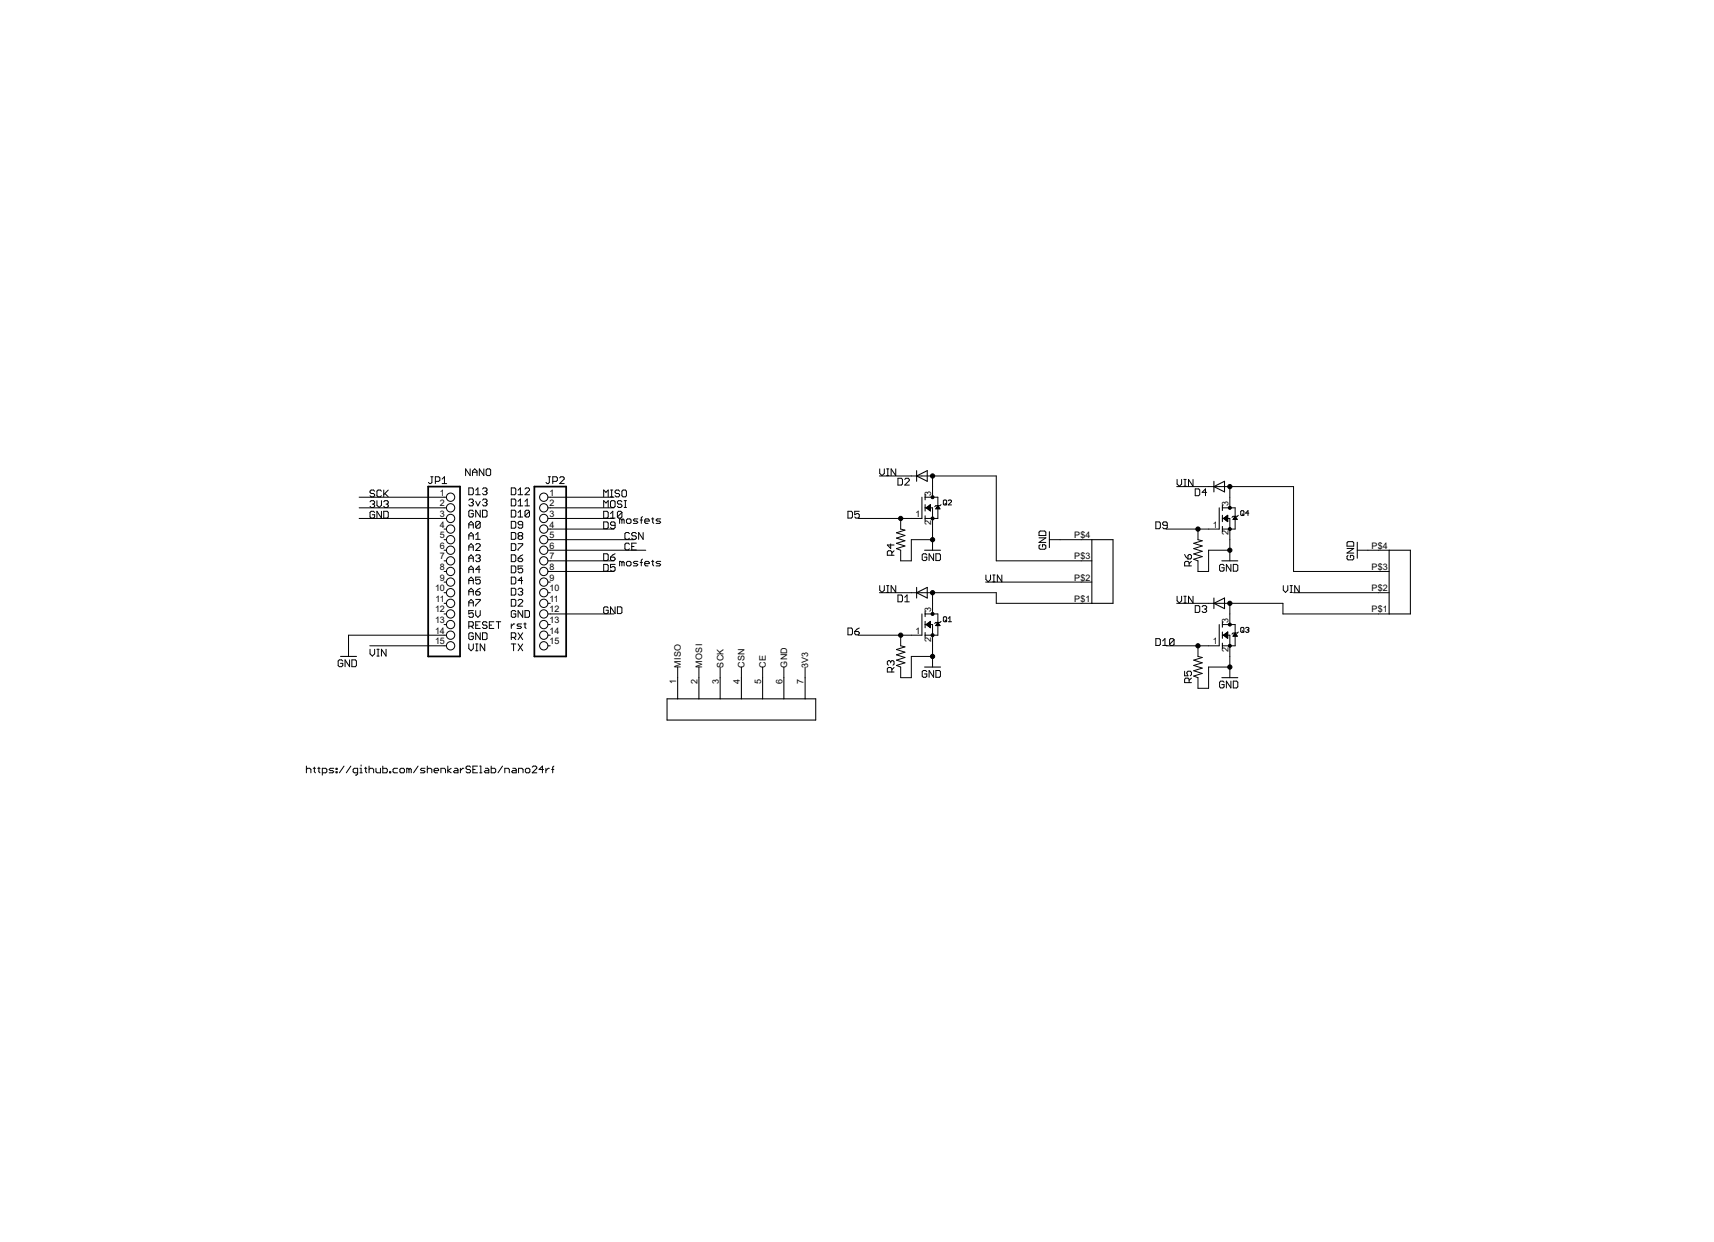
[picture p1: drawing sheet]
<?xml version="1.0" encoding="utf-8"?>
<!DOCTYPE eagle SYSTEM "eagle.dtd">
<eagle version="6.6.0">
<drawing>
<settings>
<setting alwaysvectorfont="no"/>
<setting verticaltext="up"/>
</settings>
<grid distance="0.1" unitdist="inch" unit="inch" style="lines" multiple="1" display="no" altdistance="0.01" altunitdist="inch" altunit="inch"/>
<schematic xreflabel="%F%N/%S.%C%R" xrefpart="/%S.%C%R">
<libraries>
<library name="adafruit">
<symbols>
<symbol name="MOSFET-N">
<wire x1="0.762" y1="0.762" x2="0.762" y2="0" width="0.254" layer="94"/>
<wire x1="0.762" y1="0" x2="0.762" y2="-0.762" width="0.254" layer="94"/>
<wire x1="0.762" y1="3.175" x2="0.762" y2="2.54" width="0.254" layer="94"/>
<wire x1="0.762" y1="2.54" x2="0.762" y2="1.905" width="0.254" layer="94"/>
<wire x1="0.762" y1="0" x2="2.54" y2="0" width="0.1524" layer="94"/>
<wire x1="2.54" y1="0" x2="2.54" y2="-2.54" width="0.1524" layer="94"/>
<wire x1="0.762" y1="-1.905" x2="0.762" y2="-2.54" width="0.254" layer="94"/>
<wire x1="0.762" y1="-2.54" x2="0.762" y2="-3.175" width="0.254" layer="94"/>
<wire x1="0" y1="2.54" x2="0" y2="-2.54" width="0.254" layer="94"/>
<wire x1="2.54" y1="-2.54" x2="0.762" y2="-2.54" width="0.1524" layer="94"/>
<wire x1="3.81" y1="2.54" x2="3.81" y2="0.508" width="0.1524" layer="94"/>
<wire x1="3.81" y1="0.508" x2="3.81" y2="-2.54" width="0.1524" layer="94"/>
<wire x1="2.54" y1="-2.54" x2="3.81" y2="-2.54" width="0.1524" layer="94"/>
<wire x1="0.762" y1="2.54" x2="3.81" y2="2.54" width="0.1524" layer="94"/>
<wire x1="4.572" y1="0.762" x2="4.318" y2="0.508" width="0.1524" layer="94"/>
<wire x1="4.318" y1="0.508" x2="3.81" y2="0.508" width="0.1524" layer="94"/>
<wire x1="3.81" y1="0.508" x2="3.302" y2="0.508" width="0.1524" layer="94"/>
<wire x1="3.302" y1="0.508" x2="3.048" y2="0.254" width="0.1524" layer="94"/>
<circle x="2.54" y="-2.54" radius="0.3592" width="0" layer="94"/>
<circle x="2.54" y="2.54" radius="0.3592" width="0" layer="94"/>
<text x="5.08" y="0.635" size="1.27" layer="95">&gt;NAME</text>
<text x="5.08" y="-1.27" size="1.27" layer="96">&gt;VALUE</text>
<text x="3.175" y="3.175" size="0.8128" layer="93">D</text>
<text x="3.175" y="-3.81" size="0.8128" layer="93">S</text>
<text x="-1.27" y="-1.905" size="0.8128" layer="93">G</text>
<pin name="G" x="-2.54" y="-2.54" visible="pad" length="short"/>
<pin name="S" x="2.54" y="-5.08" visible="pad" length="short" rot="R90"/>
<pin name="D" x="2.54" y="5.08" visible="pad" length="short" rot="R270"/>
<polygon width="0.1524" layer="94">
<vertex x="3.81" y="0.508"/>
<vertex x="3.302" y="-0.254"/>
<vertex x="4.318" y="-0.254"/>
</polygon>
<polygon width="0.1524" layer="94">
<vertex x="1.016" y="0"/>
<vertex x="2.032" y="0.762"/>
<vertex x="2.032" y="-0.762"/>
</polygon>
</symbol>
</symbols>
<devicesets>
<deviceset name="MOSFET-N" prefix="Q" uservalue="yes">
<gates>
<gate name="G$1" symbol="MOSFET-N" x="-2.54" y="0"/>
</gates>
<devices>
<device name="WAVE" package="SOT23-W">
<connects>
<connect gate="G$1" pin="D" pad="3"/>
<connect gate="G$1" pin="G" pad="1"/>
<connect gate="G$1" pin="S" pad="2"/>
</connects>
<technologies>
<technology name=""/>
</technologies>
</device>
<device name="REFLOW" package="SOT23">
<connects>
<connect gate="G$1" pin="D" pad="3"/>
<connect gate="G$1" pin="G" pad="1"/>
<connect gate="G$1" pin="S" pad="2"/>
</connects>
<technologies>
<technology name=""/>
</technologies>
</device>
<device name="GDS_TO220V" package="TO220V">
<connects>
<connect gate="G$1" pin="D" pad="2"/>
<connect gate="G$1" pin="G" pad="1"/>
<connect gate="G$1" pin="S" pad="3"/>
</connects>
<technologies>
<technology name=""/>
</technologies>
</device>
</devices>
</deviceset>
</devicesets>
</library>
<library name="ATTAMI-V0.00">
<symbols>
<symbol name="GND">
<wire x1="-1.905" y1="0" x2="1.905" y2="0" width="0.254" layer="94"/>
<pin name="GND" x="0" y="2.54" visible="off" length="short" direction="sup" rot="R270"/>
<text x="-2.54" y="-2.54" size="1.778" layer="96">&gt;VALUE</text>
</symbol>
<symbol name="RESISTOR">
<wire x1="-2.54" y1="0" x2="-2.159" y2="1.016" width="0.1524" layer="94"/>
<wire x1="-2.159" y1="1.016" x2="-1.524" y2="-1.016" width="0.1524" layer="94"/>
<wire x1="-1.524" y1="-1.016" x2="-0.889" y2="1.016" width="0.1524" layer="94"/>
<wire x1="-0.889" y1="1.016" x2="-0.254" y2="-1.016" width="0.1524" layer="94"/>
<wire x1="-0.254" y1="-1.016" x2="0.381" y2="1.016" width="0.1524" layer="94"/>
<wire x1="0.381" y1="1.016" x2="1.016" y2="-1.016" width="0.1524" layer="94"/>
<wire x1="1.016" y1="-1.016" x2="1.651" y2="1.016" width="0.1524" layer="94"/>
<wire x1="1.651" y1="1.016" x2="2.286" y2="-1.016" width="0.1524" layer="94"/>
<wire x1="2.286" y1="-1.016" x2="2.54" y2="0" width="0.1524" layer="94"/>
<pin name="1" x="-5.08" y="0" visible="off" length="short" direction="pas" swaplevel="1"/>
<pin name="2" x="5.08" y="0" visible="off" length="short" direction="pas" swaplevel="1" rot="R180"/>
<text x="-3.81" y="1.4986" size="1.778" layer="95">&gt;NAME</text>
<text x="-3.81" y="-3.302" size="1.778" layer="96">&gt;VALUE</text>
</symbol>
</symbols>
<devicesets>
<deviceset name="GND" prefix="GND">
<gates>
<gate name="1" symbol="GND" x="0" y="0"/>
</gates>
<devices>
<device name="">
<technologies>
<technology name=""/>
</technologies>
</device>
</devices>
</deviceset>
<deviceset name="RESISTOR" prefix="R" uservalue="yes">
<gates>
<gate name="G$1" symbol="RESISTOR" x="0" y="0"/>
</gates>
<devices>
<device name="0805-RES" package="0805">
<connects>
<connect gate="G$1" pin="1" pad="1"/>
<connect gate="G$1" pin="2" pad="2"/>
</connects>
<technologies>
<technology name=""/>
</technologies>
</device>
</devices>
</deviceset>
</devicesets>
</library>
<library name="dp_devices">
<symbols>
<symbol name="DIODE">
<wire x1="-1.27" y1="-1.27" x2="1.27" y2="0" width="0.254" layer="94"/>
<wire x1="1.27" y1="0" x2="-1.27" y2="1.27" width="0.254" layer="94"/>
<wire x1="1.27" y1="1.27" x2="1.27" y2="0" width="0.254" layer="94"/>
<wire x1="-1.27" y1="1.27" x2="-1.27" y2="-1.27" width="0.254" layer="94"/>
<wire x1="1.27" y1="0" x2="1.27" y2="-1.27" width="0.254" layer="94"/>
<text x="2.54" y="0.4826" size="1.778" layer="95">&gt;NAME</text>
<text x="2.54" y="-2.3114" size="1.778" layer="96">&gt;VALUE</text>
<pin name="A" x="-2.54" y="0" visible="off" length="short" direction="pas"/>
<pin name="C" x="2.54" y="0" visible="off" length="short" direction="pas" rot="R180"/>
</symbol>
</symbols>
<devicesets>
<deviceset name="DIODE" prefix="D" uservalue="yes">
<gates>
<gate name="D" symbol="DIODE" x="0" y="0"/>
</gates>
<devices>
<device name="-DO323" package="DO323">
<connects>
<connect gate="D" pin="A" pad="A"/>
<connect gate="D" pin="C" pad="C"/>
</connects>
<technologies>
<technology name=""/>
</technologies>
</device>
<device name="-SOT23" package="SOT-23">
<connects>
<connect gate="D" pin="A" pad="1"/>
<connect gate="D" pin="C" pad="3"/>
</connects>
<technologies>
<technology name=""/>
</technologies>
</device>
<device name="-SOD-123" package="SOD-123">
<connects>
<connect gate="D" pin="A" pad="A"/>
<connect gate="D" pin="C" pad="C"/>
</connects>
<technologies>
<technology name=""/>
</technologies>
</device>
<device name="-DO-214AC" package="DO-214AC">
<connects>
<connect gate="D" pin="A" pad="2"/>
<connect gate="D" pin="C" pad="1"/>
</connects>
<technologies>
<technology name=""/>
</technologies>
</device>
</devices>
</deviceset>
</devicesets>
</library>
<library name="nano24rf">
<symbols>
<symbol name="1X7_CONST">
<wire x1="-15.24" y1="0" x2="20.32" y2="0" width="0.254" layer="94"/>
<wire x1="20.32" y1="0" x2="20.32" y2="5.08" width="0.254" layer="94"/>
<wire x1="20.32" y1="5.08" x2="17.78" y2="5.08" width="0.254" layer="94"/>
<wire x1="-12.7" y1="5.08" x2="-15.24" y2="5.08" width="0.254" layer="94"/>
<wire x1="-15.24" y1="5.08" x2="-15.24" y2="0" width="0.254" layer="94"/>
<pin name="MISO" x="-12.7" y="10.16" length="point" rot="R90"/>
<pin name="SCK" x="-2.54" y="10.16" length="point" rot="R90"/>
<pin name="CSN" x="2.54" y="10.16" length="point" rot="R90"/>
<pin name="MOSI" x="-7.62" y="10.16" length="point" rot="R90"/>
<pin name="3V3" x="17.78" y="10.16" length="point" rot="R90"/>
<pin name="GND" x="12.7" y="10.16" length="point" rot="R90"/>
<pin name="CE" x="7.62" y="10.16" length="point" rot="R90"/>
<wire x1="-12.7" y1="10.16" x2="-12.7" y2="5.08" width="0.254" layer="94"/>
<wire x1="-12.7" y1="5.08" x2="-7.62" y2="5.08" width="0.254" layer="94"/>
<wire x1="-7.62" y1="10.16" x2="-7.62" y2="5.08" width="0.254" layer="94"/>
<wire x1="-7.62" y1="5.08" x2="-2.54" y2="5.08" width="0.254" layer="94"/>
<wire x1="-2.54" y1="10.16" x2="-2.54" y2="5.08" width="0.254" layer="94"/>
<wire x1="-2.54" y1="5.08" x2="2.54" y2="5.08" width="0.254" layer="94"/>
<wire x1="2.54" y1="10.16" x2="2.54" y2="5.08" width="0.254" layer="94"/>
<wire x1="2.54" y1="5.08" x2="7.62" y2="5.08" width="0.254" layer="94"/>
<wire x1="7.62" y1="10.16" x2="7.62" y2="5.08" width="0.254" layer="94"/>
<wire x1="7.62" y1="5.08" x2="12.7" y2="5.08" width="0.254" layer="94"/>
<wire x1="12.7" y1="10.16" x2="12.7" y2="5.08" width="0.254" layer="94"/>
<wire x1="12.7" y1="5.08" x2="17.78" y2="5.08" width="0.254" layer="94"/>
<wire x1="17.78" y1="10.16" x2="17.78" y2="5.08" width="0.254" layer="94"/>
</symbol>
<symbol name="1X4PAD">
<wire x1="-5.08" y1="0" x2="10.16" y2="0" width="0.254" layer="94"/>
<wire x1="10.16" y1="0" x2="10.16" y2="-5.08" width="0.254" layer="94"/>
<wire x1="10.16" y1="-5.08" x2="-5.08" y2="-5.08" width="0.254" layer="94"/>
<wire x1="-5.08" y1="-5.08" x2="-5.08" y2="0" width="0.254" layer="94"/>
<pin name="P$1" x="-5.08" y="2.54" visible="pad" length="short" rot="R270"/>
<pin name="P$2" x="0" y="2.54" visible="pad" length="short" rot="R270"/>
<pin name="P$3" x="5.08" y="2.54" visible="pad" length="short" rot="R270"/>
<pin name="P$4" x="10.16" y="2.54" visible="pad" length="short" rot="R270"/>
</symbol>
<symbol name="PINHD15">
<wire x1="-6.35" y1="-20.32" x2="1.27" y2="-20.32" width="0.4064" layer="94"/>
<wire x1="1.27" y1="-20.32" x2="1.27" y2="20.32" width="0.4064" layer="94"/>
<wire x1="1.27" y1="20.32" x2="-6.35" y2="20.32" width="0.4064" layer="94"/>
<wire x1="-6.35" y1="20.32" x2="-6.35" y2="-20.32" width="0.4064" layer="94"/>
<pin name="1" x="-2.54" y="17.78" visible="pad" length="short" direction="pas" function="dot"/>
<pin name="2" x="-2.54" y="15.24" visible="pad" length="short" direction="pas" function="dot"/>
<pin name="3" x="-2.54" y="12.7" visible="pad" length="short" direction="pas" function="dot"/>
<pin name="4" x="-2.54" y="10.16" visible="pad" length="short" direction="pas" function="dot"/>
<pin name="5" x="-2.54" y="7.62" visible="pad" length="short" direction="pas" function="dot"/>
<pin name="6" x="-2.54" y="5.08" visible="pad" length="short" direction="pas" function="dot"/>
<pin name="7" x="-2.54" y="2.54" visible="pad" length="short" direction="pas" function="dot"/>
<pin name="8" x="-2.54" y="0" visible="pad" length="short" direction="pas" function="dot"/>
<pin name="9" x="-2.54" y="-2.54" visible="pad" length="short" direction="pas" function="dot"/>
<pin name="10" x="-2.54" y="-5.08" visible="pad" length="short" direction="pas" function="dot"/>
<pin name="11" x="-2.54" y="-7.62" visible="pad" length="short" direction="pas" function="dot"/>
<pin name="12" x="-2.54" y="-10.16" visible="pad" length="short" direction="pas" function="dot"/>
<pin name="13" x="-2.54" y="-12.7" visible="pad" length="short" direction="pas" function="dot"/>
<pin name="14" x="-2.54" y="-15.24" visible="pad" length="short" direction="pas" function="dot"/>
<pin name="15" x="-2.54" y="-17.78" visible="pad" length="short" direction="pas" function="dot"/>
<text x="-6.35" y="20.955" size="1.778" layer="95">&gt;NAME</text>
<text x="-6.35" y="-22.86" size="1.778" layer="96">&gt;VALUE</text>
</symbol>
</symbols>
<devicesets>
<deviceset name="1X7-SMDPADS">
<gates>
<gate name="G$1" symbol="1X7_CONST" x="0" y="0"/>
</gates>
<devices>
<device name="" package="SMD1,27-2,54">
<connects>
<connect gate="G$1" pin="3V3" pad="7"/>
<connect gate="G$1" pin="CE" pad="5"/>
<connect gate="G$1" pin="CSN" pad="4"/>
<connect gate="G$1" pin="GND" pad="6"/>
<connect gate="G$1" pin="MISO" pad="1"/>
<connect gate="G$1" pin="MOSI" pad="2"/>
<connect gate="G$1" pin="SCK" pad="3"/>
</connects>
<technologies>
<technology name=""/>
</technologies>
</device>
</devices>
</deviceset>
<deviceset name="FATPAD4">
<gates>
<gate name="G$1" symbol="1X4PAD" x="-2.54" y="2.54"/>
</gates>
<devices>
<device name="SEQ" package="FATPAD4">
<connects>
<connect gate="G$1" pin="P$1" pad="P$1"/>
<connect gate="G$1" pin="P$2" pad="P$2"/>
<connect gate="G$1" pin="P$3" pad="P$3"/>
<connect gate="G$1" pin="P$4" pad="P$4"/>
</connects>
<technologies>
<technology name=""/>
</technologies>
</device>
<device name="LONG" package="FATFAD4-LONG">
<connects>
<connect gate="G$1" pin="P$1" pad="P$1"/>
<connect gate="G$1" pin="P$2" pad="P$2"/>
<connect gate="G$1" pin="P$3" pad="P$3"/>
<connect gate="G$1" pin="P$4" pad="P$4"/>
</connects>
<technologies>
<technology name=""/>
</technologies>
</device>
</devices>
</deviceset>
<deviceset name="HEADER-1X15" prefix="JP" uservalue="yes">
<gates>
<gate name="G$1" symbol="PINHD15" x="0" y="0"/>
</gates>
<devices>
<device name="RND" package="1X15_ROUND_70">
<connects>
<connect gate="G$1" pin="1" pad="1"/>
<connect gate="G$1" pin="10" pad="10"/>
<connect gate="G$1" pin="11" pad="11"/>
<connect gate="G$1" pin="12" pad="12"/>
<connect gate="G$1" pin="13" pad="13"/>
<connect gate="G$1" pin="14" pad="14"/>
<connect gate="G$1" pin="15" pad="15"/>
<connect gate="G$1" pin="2" pad="2"/>
<connect gate="G$1" pin="3" pad="3"/>
<connect gate="G$1" pin="4" pad="4"/>
<connect gate="G$1" pin="5" pad="5"/>
<connect gate="G$1" pin="6" pad="6"/>
<connect gate="G$1" pin="7" pad="7"/>
<connect gate="G$1" pin="8" pad="8"/>
<connect gate="G$1" pin="9" pad="9"/>
</connects>
<technologies>
<technology name=""/>
</technologies>
</device>
<device name="LONG" package="1X15_LONG">
<connects>
<connect gate="G$1" pin="1" pad="P$1"/>
<connect gate="G$1" pin="10" pad="P$10"/>
<connect gate="G$1" pin="11" pad="P$11"/>
<connect gate="G$1" pin="12" pad="P$12"/>
<connect gate="G$1" pin="13" pad="P$13"/>
<connect gate="G$1" pin="14" pad="P$14"/>
<connect gate="G$1" pin="15" pad="P$15"/>
<connect gate="G$1" pin="2" pad="P$2"/>
<connect gate="G$1" pin="3" pad="P$3"/>
<connect gate="G$1" pin="4" pad="P$4"/>
<connect gate="G$1" pin="5" pad="P$5"/>
<connect gate="G$1" pin="6" pad="P$6"/>
<connect gate="G$1" pin="7" pad="P$7"/>
<connect gate="G$1" pin="8" pad="P$8"/>
<connect gate="G$1" pin="9" pad="P$9"/>
</connects>
<technologies>
<technology name=""/>
</technologies>
</device>
</devices>
</deviceset>
</devicesets>
</library>
</libraries>
<attributes>
</attributes>
<variantdefs>
</variantdefs>
<classes>
<class number="0" name="default" width="0" drill="0">
</class>
</classes>
<parts>
<part name="Q1" library="adafruit" deviceset="MOSFET-N" device="WAVE"/>
<part name="D1" library="dp_devices" deviceset="DIODE" device="-DO-214AC"/>
<part name="U$3" library="ATTAMI-V0.00" deviceset="GND" device=""/>
<part name="U$5" library="ATTAMI-V0.00" deviceset="GND" device=""/>
<part name="JP1" library="nano24rf" deviceset="HEADER-1X15" device="RND"/>
<part name="JP2" library="nano24rf" deviceset="HEADER-1X15" device="RND"/>
<part name="RF24" library="nano24rf" deviceset="1X7-SMDPADS" device=""/>
<part name="Q2" library="adafruit" deviceset="MOSFET-N" device="WAVE"/>
<part name="D2" library="dp_devices" deviceset="DIODE" device="-DO-214AC"/>
<part name="U$1" library="ATTAMI-V0.00" deviceset="GND" device=""/>
<part name="Q3" library="adafruit" deviceset="MOSFET-N" device="WAVE"/>
<part name="D3" library="dp_devices" deviceset="DIODE" device="-DO-214AC"/>
<part name="U$2" library="ATTAMI-V0.00" deviceset="GND" device=""/>
<part name="Q4" library="adafruit" deviceset="MOSFET-N" device="WAVE"/>
<part name="D4" library="dp_devices" deviceset="DIODE" device="-DO-214AC"/>
<part name="U$4" library="ATTAMI-V0.00" deviceset="GND" device=""/>
<part name="MOSFET-34" library="nano24rf" deviceset="FATPAD4" device="SEQ" value="FATPAD4SEQ"/>
<part name="MOSFET-12" library="nano24rf" deviceset="FATPAD4" device="SEQ" value="FATPAD4SEQ"/>
<part name="R4" library="ATTAMI-V0.00" deviceset="RESISTOR" device="0805-RES"/>
<part name="R3" library="ATTAMI-V0.00" deviceset="RESISTOR" device="0805-RES"/>
<part name="R6" library="ATTAMI-V0.00" deviceset="RESISTOR" device="0805-RES"/>
<part name="R5" library="ATTAMI-V0.00" deviceset="RESISTOR" device="0805-RES"/>
<part name="U$9" library="ATTAMI-V0.00" deviceset="GND" device=""/>
<part name="U$10" library="ATTAMI-V0.00" deviceset="GND" device=""/>
</parts>
<sheets>
<sheet>
<plain>
<text x="59.182" y="29.21" size="1.778" layer="91">D12
D11
D10
D9
D8
D7
D6
D5
D4
D3
D2
GND
rst
RX
TX</text>
<text x="49.022" y="29.21" size="1.778" layer="91">D13
3v3
GND
A0
A1
A2
A3
A4
A5
A6
A7
5V
RESET
GND
VIN</text>
<text x="10.16" y="0" size="1.778" layer="91">https://github.com/shenkarSElab/nano24rf</text>
<text x="48.26" y="71.12" size="1.778" layer="98">NANO</text>
<text x="85.09" y="49.53" size="1.778" layer="91">mosfets</text>
<text x="85.09" y="59.69" size="1.778" layer="91">mosfets</text>
</plain>
<instances>
<instance part="Q1" gate="G$1" x="157.48" y="35.56"/>
<instance part="D1" gate="D" x="157.48" y="43.18" rot="R180"/>
<instance part="U$3" gate="1" x="160.02" y="25.4"/>
<instance part="U$5" gate="1" x="20.32" y="27.94"/>
<instance part="JP1" gate="G$1" x="45.72" y="48.26"/>
<instance part="JP2" gate="G$1" x="66.04" y="48.26" rot="MR0"/>
<instance part="RF24" gate="G$1" x="111.76" y="12.7"/>
<instance part="Q2" gate="G$1" x="157.48" y="63.5"/>
<instance part="D2" gate="D" x="157.48" y="71.12" rot="R180"/>
<instance part="U$1" gate="1" x="160.02" y="53.34"/>
<instance part="Q3" gate="G$1" x="228.6" y="33.02"/>
<instance part="D3" gate="D" x="228.6" y="40.64" smashed="yes" rot="R180">
<attribute name="NAME" x="226.06" y="40.1574" size="1.778" layer="95" rot="R180"/>
<attribute name="VALUE" x="226.06" y="42.9514" size="1.778" layer="96" rot="R180"/>
</instance>
<instance part="U$2" gate="1" x="231.14" y="22.86"/>
<instance part="Q4" gate="G$1" x="228.6" y="60.96"/>
<instance part="D4" gate="D" x="228.6" y="68.58" rot="R180"/>
<instance part="U$4" gate="1" x="231.14" y="50.8"/>
<instance part="MOSFET-34" gate="G$1" x="269.24" y="43.18" rot="R90"/>
<instance part="MOSFET-12" gate="G$1" x="198.12" y="45.72" rot="R90"/>
<instance part="R4" gate="G$1" x="152.4" y="55.88" rot="R90"/>
<instance part="R3" gate="G$1" x="152.4" y="27.94" rot="R90"/>
<instance part="R6" gate="G$1" x="223.52" y="53.34" rot="R90"/>
<instance part="R5" gate="G$1" x="223.52" y="25.4" rot="R90"/>
<instance part="U$9" gate="1" x="261.62" y="53.34" rot="R270"/>
<instance part="U$10" gate="1" x="187.96" y="55.88" rot="R270"/>
</instances>
<busses>
</busses>
<nets>
<net name="GND" class="0">
<segment>
<pinref part="Q1" gate="G$1" pin="S"/>
<pinref part="U$3" gate="1" pin="GND"/>
<wire x1="160.02" y1="27.94" x2="160.02" y2="30.48" width="0.1524" layer="91"/>
<pinref part="R3" gate="G$1" pin="1"/>
<wire x1="152.4" y1="22.86" x2="154.94" y2="22.86" width="0.1524" layer="91"/>
<wire x1="154.94" y1="22.86" x2="154.94" y2="27.94" width="0.1524" layer="91"/>
<wire x1="154.94" y1="27.94" x2="160.02" y2="27.94" width="0.1524" layer="91"/>
<junction x="160.02" y="27.94"/>
</segment>
<segment>
<pinref part="JP1" gate="G$1" pin="14"/>
<pinref part="U$5" gate="1" pin="GND"/>
<wire x1="43.18" y1="33.02" x2="20.32" y2="33.02" width="0.1524" layer="91"/>
<wire x1="20.32" y1="33.02" x2="20.32" y2="30.48" width="0.1524" layer="91"/>
</segment>
<segment>
<pinref part="JP2" gate="G$1" pin="12"/>
<label x="81.28" y="38.1" size="1.778" layer="95"/>
<wire x1="68.58" y1="38.1" x2="83.82" y2="38.1" width="0.1524" layer="91"/>
</segment>
<segment>
<pinref part="JP1" gate="G$1" pin="3"/>
<label x="25.4" y="60.96" size="1.778" layer="95"/>
<wire x1="43.18" y1="60.96" x2="22.86" y2="60.96" width="0.1524" layer="91"/>
</segment>
<segment>
<pinref part="Q2" gate="G$1" pin="S"/>
<pinref part="U$1" gate="1" pin="GND"/>
<wire x1="160.02" y1="55.88" x2="160.02" y2="58.42" width="0.1524" layer="91"/>
<pinref part="R4" gate="G$1" pin="1"/>
<wire x1="152.4" y1="50.8" x2="154.94" y2="50.8" width="0.1524" layer="91"/>
<wire x1="154.94" y1="50.8" x2="154.94" y2="55.88" width="0.1524" layer="91"/>
<wire x1="154.94" y1="55.88" x2="160.02" y2="55.88" width="0.1524" layer="91"/>
<junction x="160.02" y="55.88"/>
</segment>
<segment>
<pinref part="Q3" gate="G$1" pin="S"/>
<pinref part="U$2" gate="1" pin="GND"/>
<wire x1="231.14" y1="25.4" x2="231.14" y2="27.94" width="0.1524" layer="91"/>
<pinref part="R5" gate="G$1" pin="1"/>
<wire x1="223.52" y1="20.32" x2="226.06" y2="20.32" width="0.1524" layer="91"/>
<wire x1="226.06" y1="20.32" x2="226.06" y2="25.4" width="0.1524" layer="91"/>
<wire x1="226.06" y1="25.4" x2="231.14" y2="25.4" width="0.1524" layer="91"/>
<junction x="231.14" y="25.4"/>
</segment>
<segment>
<pinref part="Q4" gate="G$1" pin="S"/>
<pinref part="U$4" gate="1" pin="GND"/>
<wire x1="231.14" y1="53.34" x2="231.14" y2="55.88" width="0.1524" layer="91"/>
<pinref part="R6" gate="G$1" pin="1"/>
<wire x1="223.52" y1="48.26" x2="226.06" y2="48.26" width="0.1524" layer="91"/>
<wire x1="226.06" y1="48.26" x2="226.06" y2="53.34" width="0.1524" layer="91"/>
<wire x1="226.06" y1="53.34" x2="231.14" y2="53.34" width="0.1524" layer="91"/>
<junction x="231.14" y="53.34"/>
</segment>
<segment>
<pinref part="U$10" gate="1" pin="GND"/>
<pinref part="MOSFET-12" gate="G$1" pin="P$4"/>
<wire x1="190.5" y1="55.88" x2="195.58" y2="55.88" width="0.1524" layer="91"/>
</segment>
<segment>
<pinref part="MOSFET-34" gate="G$1" pin="P$4"/>
<pinref part="U$9" gate="1" pin="GND"/>
<wire x1="266.7" y1="53.34" x2="264.16" y2="53.34" width="0.1524" layer="91"/>
</segment>
<segment>
<pinref part="RF24" gate="G$1" pin="GND"/>
<wire x1="124.46" y1="22.86" x2="124.46" y2="25.4" width="0.1524" layer="91"/>
</segment>
</net>
<net name="FET01" class="0">
<segment>
<pinref part="Q1" gate="G$1" pin="D"/>
<pinref part="D1" gate="D" pin="A"/>
<wire x1="160.02" y1="40.64" x2="160.02" y2="43.18" width="0.1524" layer="91"/>
<junction x="160.02" y="43.18"/>
<wire x1="195.58" y1="40.64" x2="175.26" y2="40.64" width="0.1524" layer="91"/>
<wire x1="175.26" y1="40.64" x2="175.26" y2="43.18" width="0.1524" layer="91"/>
<wire x1="175.26" y1="43.18" x2="160.02" y2="43.18" width="0.1524" layer="91"/>
<pinref part="MOSFET-12" gate="G$1" pin="P$1"/>
</segment>
</net>
<net name="D5" class="0">
<segment>
<pinref part="JP2" gate="G$1" pin="8"/>
<label x="81.28" y="48.26" size="1.778" layer="95"/>
<wire x1="68.58" y1="48.26" x2="83.82" y2="48.26" width="0.1524" layer="91"/>
</segment>
<segment>
<label x="139.7" y="60.96" size="1.778" layer="95"/>
<pinref part="Q2" gate="G$1" pin="G"/>
<wire x1="152.4" y1="60.96" x2="154.94" y2="60.96" width="0.1524" layer="91"/>
<pinref part="R4" gate="G$1" pin="2"/>
<wire x1="142.24" y1="60.96" x2="152.4" y2="60.96" width="0.1524" layer="91"/>
<junction x="152.4" y="60.96"/>
</segment>
</net>
<net name="D6" class="0">
<segment>
<pinref part="JP2" gate="G$1" pin="7"/>
<label x="81.28" y="50.8" size="1.778" layer="95"/>
<wire x1="68.58" y1="50.8" x2="83.82" y2="50.8" width="0.1524" layer="91"/>
</segment>
<segment>
<label x="139.7" y="33.02" size="1.778" layer="95"/>
<pinref part="Q1" gate="G$1" pin="G"/>
<wire x1="152.4" y1="33.02" x2="154.94" y2="33.02" width="0.1524" layer="91"/>
<pinref part="R3" gate="G$1" pin="2"/>
<wire x1="142.24" y1="33.02" x2="152.4" y2="33.02" width="0.1524" layer="91"/>
<junction x="152.4" y="33.02"/>
</segment>
</net>
<net name="3V3" class="0">
<segment>
<pinref part="JP1" gate="G$1" pin="2"/>
<label x="25.4" y="63.5" size="1.778" layer="95"/>
<wire x1="43.18" y1="63.5" x2="22.86" y2="63.5" width="0.1524" layer="91"/>
</segment>
<segment>
<pinref part="RF24" gate="G$1" pin="3V3"/>
<wire x1="129.54" y1="22.86" x2="129.54" y2="25.4" width="0.1524" layer="91"/>
</segment>
</net>
<net name="MISO" class="0">
<segment>
<pinref part="RF24" gate="G$1" pin="MISO"/>
<wire x1="99.06" y1="22.86" x2="99.06" y2="25.4" width="0.1524" layer="91"/>
</segment>
<segment>
<pinref part="JP2" gate="G$1" pin="1"/>
<wire x1="68.58" y1="66.04" x2="83.82" y2="66.04" width="0.1524" layer="91"/>
<label x="81.28" y="66.04" size="1.778" layer="95"/>
</segment>
</net>
<net name="CE" class="0">
<segment>
<pinref part="JP2" gate="G$1" pin="6"/>
<label x="86.36" y="53.34" size="1.778" layer="95"/>
<wire x1="68.58" y1="53.34" x2="91.44" y2="53.34" width="0.1524" layer="91"/>
</segment>
<segment>
<pinref part="RF24" gate="G$1" pin="CE"/>
<wire x1="119.38" y1="22.86" x2="119.38" y2="25.4" width="0.1524" layer="91"/>
</segment>
</net>
<net name="CSN" class="0">
<segment>
<pinref part="JP2" gate="G$1" pin="5"/>
<label x="86.36" y="55.88" size="1.778" layer="95"/>
<wire x1="68.58" y1="55.88" x2="88.646" y2="55.88" width="0.1524" layer="91"/>
</segment>
<segment>
<pinref part="RF24" gate="G$1" pin="CSN"/>
<wire x1="114.3" y1="22.86" x2="114.3" y2="25.4" width="0.1524" layer="91"/>
</segment>
</net>
<net name="MOSI" class="0">
<segment>
<pinref part="RF24" gate="G$1" pin="MOSI"/>
<wire x1="104.14" y1="22.86" x2="104.14" y2="25.4" width="0.1524" layer="91"/>
</segment>
<segment>
<pinref part="JP2" gate="G$1" pin="2"/>
<wire x1="68.58" y1="63.5" x2="83.82" y2="63.5" width="0.1524" layer="91"/>
<label x="81.28" y="63.5" size="1.778" layer="95"/>
</segment>
</net>
<net name="VIN" class="0">
<segment>
<pinref part="JP1" gate="G$1" pin="15"/>
<label x="25.4" y="27.94" size="1.778" layer="95"/>
<wire x1="43.18" y1="30.48" x2="25.4" y2="30.48" width="0.1524" layer="91"/>
</segment>
<segment>
<wire x1="195.58" y1="45.72" x2="172.72" y2="45.72" width="0.1524" layer="91"/>
<label x="172.72" y="45.72" size="1.778" layer="95"/>
<pinref part="MOSFET-12" gate="G$1" pin="P$2"/>
</segment>
<segment>
<pinref part="D2" gate="D" pin="C"/>
<wire x1="147.32" y1="71.12" x2="154.94" y2="71.12" width="0.1524" layer="91"/>
<label x="147.32" y="71.12" size="1.778" layer="95"/>
</segment>
<segment>
<pinref part="D1" gate="D" pin="C"/>
<wire x1="154.94" y1="43.18" x2="147.32" y2="43.18" width="0.1524" layer="91"/>
<label x="147.32" y="43.18" size="1.778" layer="95"/>
</segment>
<segment>
<wire x1="266.7" y1="43.18" x2="246.38" y2="43.18" width="0.1524" layer="91"/>
<label x="243.84" y="43.18" size="1.778" layer="95"/>
<pinref part="MOSFET-34" gate="G$1" pin="P$2"/>
</segment>
<segment>
<pinref part="D4" gate="D" pin="C"/>
<wire x1="218.44" y1="68.58" x2="226.06" y2="68.58" width="0.1524" layer="91"/>
<label x="218.44" y="68.58" size="1.778" layer="95"/>
</segment>
<segment>
<pinref part="D3" gate="D" pin="C"/>
<wire x1="226.06" y1="40.64" x2="218.44" y2="40.64" width="0.1524" layer="91"/>
<label x="218.44" y="40.64" size="1.778" layer="95"/>
</segment>
</net>
<net name="D9" class="0">
<segment>
<pinref part="JP2" gate="G$1" pin="4"/>
<label x="81.28" y="58.42" size="1.778" layer="95"/>
<wire x1="68.58" y1="58.42" x2="83.82" y2="58.42" width="0.1524" layer="91"/>
</segment>
<segment>
<label x="213.36" y="58.42" size="1.778" layer="95"/>
<pinref part="Q4" gate="G$1" pin="G"/>
<wire x1="223.52" y1="58.42" x2="226.06" y2="58.42" width="0.1524" layer="91"/>
<pinref part="R6" gate="G$1" pin="2"/>
<wire x1="223.52" y1="58.42" x2="215.9" y2="58.42" width="0.1524" layer="91"/>
<junction x="223.52" y="58.42"/>
</segment>
</net>
<net name="FET02" class="0">
<segment>
<pinref part="Q2" gate="G$1" pin="D"/>
<pinref part="D2" gate="D" pin="A"/>
<wire x1="160.02" y1="68.58" x2="160.02" y2="71.12" width="0.1524" layer="91"/>
<junction x="160.02" y="71.12"/>
<wire x1="175.26" y1="71.12" x2="160.02" y2="71.12" width="0.1524" layer="91"/>
<wire x1="195.58" y1="50.8" x2="175.26" y2="50.8" width="0.1524" layer="91"/>
<wire x1="175.26" y1="50.8" x2="175.26" y2="71.12" width="0.1524" layer="91"/>
<pinref part="MOSFET-12" gate="G$1" pin="P$3"/>
</segment>
</net>
<net name="FET03" class="0">
<segment>
<pinref part="Q3" gate="G$1" pin="D"/>
<pinref part="D3" gate="D" pin="A"/>
<wire x1="231.14" y1="38.1" x2="231.14" y2="40.64" width="0.1524" layer="91"/>
<junction x="231.14" y="40.64"/>
<wire x1="266.7" y1="38.1" x2="243.84" y2="38.1" width="0.1524" layer="91"/>
<wire x1="243.84" y1="38.1" x2="243.84" y2="40.64" width="0.1524" layer="91"/>
<wire x1="243.84" y1="40.64" x2="231.14" y2="40.64" width="0.1524" layer="91"/>
<pinref part="MOSFET-34" gate="G$1" pin="P$1"/>
</segment>
</net>
<net name="FET04" class="0">
<segment>
<pinref part="Q4" gate="G$1" pin="D"/>
<pinref part="D4" gate="D" pin="A"/>
<wire x1="231.14" y1="66.04" x2="231.14" y2="68.58" width="0.1524" layer="91"/>
<junction x="231.14" y="68.58"/>
<wire x1="246.38" y1="68.58" x2="231.14" y2="68.58" width="0.1524" layer="91"/>
<wire x1="266.7" y1="48.26" x2="246.38" y2="48.26" width="0.1524" layer="91"/>
<wire x1="246.38" y1="48.26" x2="246.38" y2="68.58" width="0.1524" layer="91"/>
<pinref part="MOSFET-34" gate="G$1" pin="P$3"/>
</segment>
</net>
<net name="SCK" class="0">
<segment>
<pinref part="JP1" gate="G$1" pin="1"/>
<wire x1="43.18" y1="66.04" x2="22.86" y2="66.04" width="0.1524" layer="91"/>
<label x="25.4" y="66.04" size="1.778" layer="95"/>
</segment>
<segment>
<pinref part="RF24" gate="G$1" pin="SCK"/>
<wire x1="109.22" y1="22.86" x2="109.22" y2="25.4" width="0.1524" layer="91"/>
</segment>
</net>
<net name="D10" class="0">
<segment>
<pinref part="JP2" gate="G$1" pin="3"/>
<wire x1="68.58" y1="60.96" x2="83.82" y2="60.96" width="0.1524" layer="91"/>
<label x="81.28" y="60.96" size="1.778" layer="95"/>
</segment>
<segment>
<label x="213.36" y="30.48" size="1.778" layer="95"/>
<pinref part="Q3" gate="G$1" pin="G"/>
<wire x1="223.52" y1="30.48" x2="226.06" y2="30.48" width="0.1524" layer="91"/>
<pinref part="R5" gate="G$1" pin="2"/>
<wire x1="215.9" y1="30.48" x2="223.52" y2="30.48" width="0.1524" layer="91"/>
<junction x="223.52" y="30.48"/>
</segment>
</net>
</nets>
</sheet>
<sheet>
<plain>
</plain>
<instances>
</instances>
<busses>
</busses>
<nets>
</nets>
</sheet>
</sheets>
</schematic>
</drawing>
<compatibility>
<note version="6.3" minversion="6.2.2" severity="warning">
Since Version 6.2.2 text objects can contain more than one line,
which will not be processed correctly with this version.
</note>
</compatibility>
</eagle>
